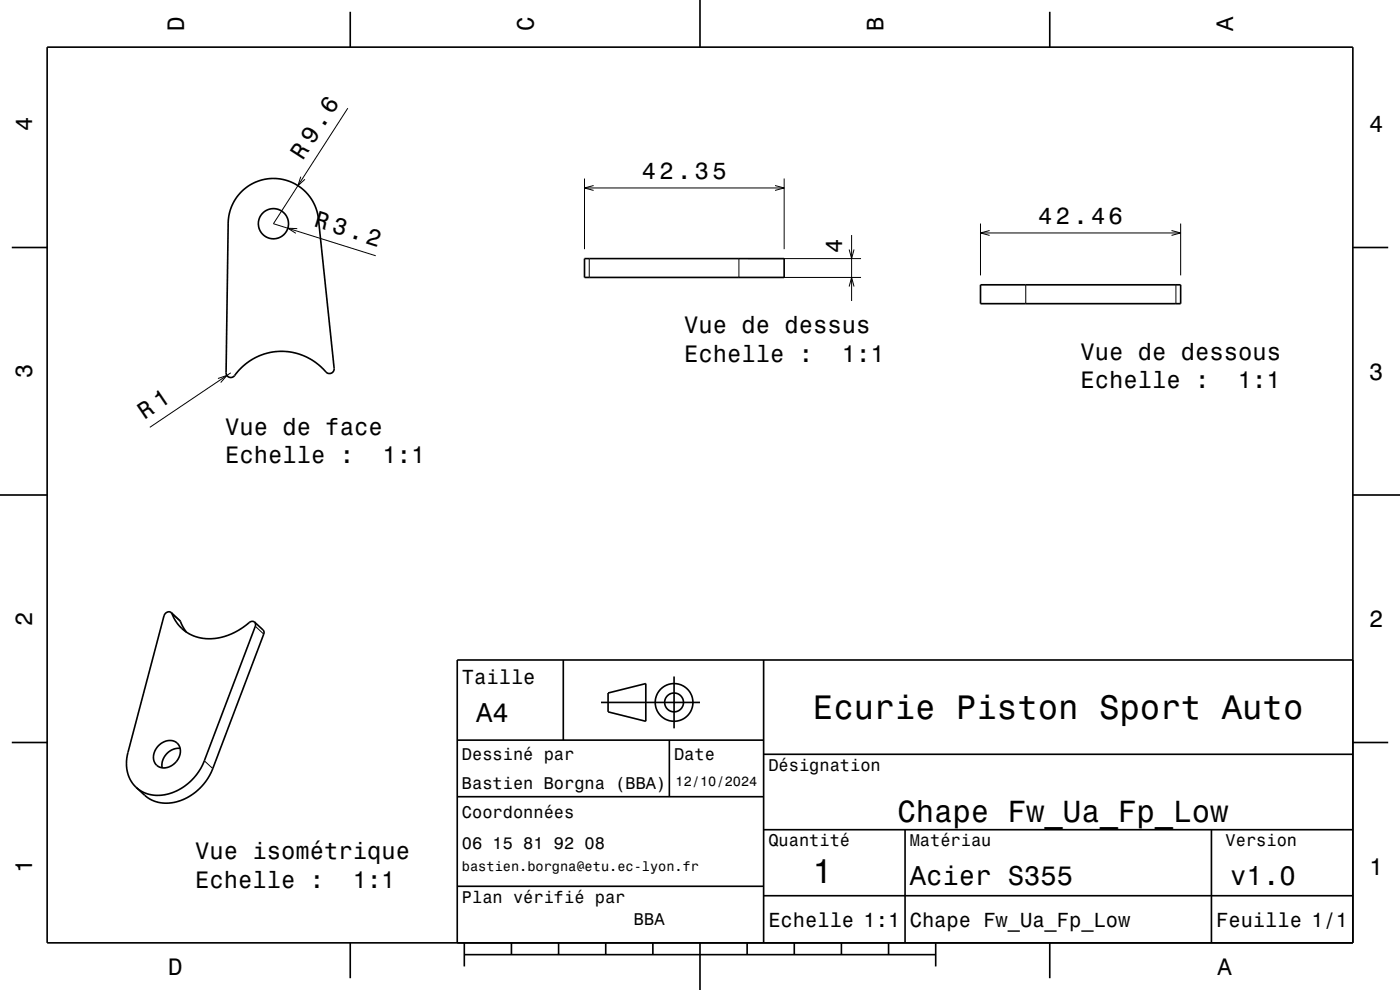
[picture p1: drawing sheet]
<svg xmlns="http://www.w3.org/2000/svg" width="297mm" height="210mm" viewBox="0 0 297 210" stroke-linecap="round" stroke-linejoin="round" font-family="sans-serif">
<g fill="none" stroke="#000" stroke-width=".21">
<path d="M63.8 37.5l-.6 1.9 1.5-1.4M73.8 23l-15.8 24.5 21.7 6.8M124 37.9v15M124 39.9h42.4M125.9 39.4l-1.9 .5 1.9 .5M164.4 39.4l2 .5-2 .5M166.4 37.9v15M63.1 48.5l-2-.1 1.6 1.1M125 54.9v4M156.8 54.9v4M158.8 58.9h23.9M158.8 54.9h23.9"/>
<path d="M180.1 52.9l.6 2 .5-2M180.7 49.9v14M208 47.4v11M208 49.4h42.5M209.9 48.9l-1.9 .5 1.9 .5M248.5 48.9l2 .5-2 .5M250.5 47.4v11M49 79.1l-17.2 11.5M180.1 60.8l.6-1.9 .5 1.9M217.6 60.4v4M249.5 60.4v4M46.2 80.3l1.9-.7-1.3 1.5"/>
<path d="M36.5 130.2l1.8 1.6M54.2 132.8l1.8 1.7M43.3 161.4l1.8 1.6"/>
</g>
<g fill="none" stroke="#000" stroke-width=".35">
<path d="M10 10h277v190h-277zM74.3 2.5v7.5M148.5 0v10M222.7 2.5v7.5M2.5 52.5h7.5M51.1 40.8a9.6 9.6 0 0 1 10-2.4 9.6 9.6 0 0 1 6.5 8.1l3.3 31.6a1.07 1.07 0 0 1-.9 1.1 1.07 1.07 0 0 1-1.2-.7l-2.2-1.9-2.2-1.1-2.6-.8-2.6-.2-2.6 .4-2.5 1-2 1.3-1.9 2a1.17 1.17 0 0 1-1 .8 1.17 1.17 0 0 1-1.1-.5l-.1-.4 .4-31.8a9.6 9.6 0 0 1 2.7-6.5zM124 54.9h42.4v4h-42.4zM287 52.5h7.5M208 60.4h42.5v4h-42.5zM0 105h10M287 105h10M36.3 129.9a1.02 1.02 0 0 0-1.5 .7l-7.7 29a7.3 7.3 0 0 0 1.8 7.4"/>
<path d="M36.3 129.9l1.9 1.8 1.3 2.4M36.3 129.9l1.2 2.2 1.5 1.6 1.9 1.1 1.9 .6 2.3 .1 2.4-.5 2.6-1 2.2-1.5a1.37 1.37 0 0 1 1.7-.5M54 132l.2 .4v.4l-10.9 28.7a10.9 10.9 0 0 1-11.2 7.1 6.4 6.4 0 0 1-3.2-1.6M54 132l1.9 1.7 .1 .4v.4l-10.9 28.6a10.9 10.9 0 0 1-11.2 7.2 6.3 6.3 0 0 1-3.2-1.6l-1.8-1.7M119.5 140v17M162 140v60M287 140h-190v60M2.5 157.5h7.5M33.6 158.2a2.67 2.67 0 0 1 4.5 .2 3.5 3.5 0 0 1-4.4 4.3 2.74 2.74 0 0 1-.1-4.5zM38.2 158.8a3.6 3.6 0 0 0-3.8 4.1M97 157h65M127.5 149h21"/>
<path d="M129 147l8-2v8l-8-2zM142 157v12M143 143.5v11M287 157.5h7.5M97 169h65M162 176h125M162 160h125M192 176v24M257 176v24M97 188h65M162 190h125M74.3 200v7.5"/>
<path d="M98.5 202.5h100M98.5 200v5M108.5 200v2.5M118.5 200v2.5M128.5 200v2.5M138.5 200v2.5M148.5 200v10M158.5 200v2.5M168.5 200v2.5M178.5 200v2.5M188.5 200v2.5M198.5 200v5"/>
<path d="M222.7 200v7.5"/>
<circle cx="58" cy="47.5" r="3.2"/>
<circle cx="143" cy="149" r="2"/>
<circle cx="143" cy="149" r="4"/>
</g>
<g font-size="7.2">
<text x="172.5" y="152.6">Ecurie Piston Sport Auto</text>
<text x="172.3" y="187.3">1</text>
</g>
<text font-size="6.5" x="190.4" y="174.5">Chape Fw_Ua_Fp_Low</text>
<g font-size="5.8">
<text x="101" y="153.1">A4</text>
<text x="193" y="187.6">Acier S355</text>
<text x="261" y="187.6">v1.0</text>
</g>
<text font-size="5.1" x="30.7" y="89" transform="rotate(-34 30.7 89)">R 1</text>
<g font-size="5">
<text x="39" y="6.5" transform="rotate(-90 39 6.5)">D</text>
<text x="113.2" y="6.5" transform="rotate(-90 113.2 6.5)">C</text>
<text x="187.4" y="6.5" transform="rotate(-90 187.4 6.5)">B</text>
<text x="261.6" y="6.5" transform="rotate(-90 261.6 6.5)">A</text>
<text x="6.8" y="27.8" transform="rotate(-90 6.8 27.8)">4</text>
<text x="290.5" y="28.1">4</text>
<text x="64.2" y="34.1" transform="rotate(-57 64.2 34.1)">R 9.6</text>
<text x="136.2" y="37.9">42.35</text>
<text x="66.4" y="48" transform="rotate(18 66.4 48)">R 3.2</text>
<text x="220.2" y="47.4">42.46</text>
<text x="178.7" y="53.7" transform="rotate(-90 178.7 53.7)">4</text>
<text x="145.2" y="70.7">Vue de dessus</text>
<text x="145.2" y="76.8">Echelle :</text>
<text x="178.6" y="76.8">1:1</text>
<text x="229.2" y="76.3">Vue de dessous</text>
<text x="6.8" y="80.3" transform="rotate(-90 6.8 80.3)">3</text>
<text x="229.2" y="82.3">Echelle :</text>
<text x="262.6" y="82.3">1:1</text>
<text x="290.5" y="80.6">3</text>
<text x="47.8" y="92.2">Vue de face</text>
<text x="47.8" y="98.3">Echelle :</text>
<text x="81.2" y="98.3">1:1</text>
<text x="6.8" y="132.8" transform="rotate(-90 6.8 132.8)">2</text>
<text x="290.5" y="133.1">2</text>
<text x="6.8" y="185.3" transform="rotate(-90 6.8 185.3)">1</text>
<text x="41.4" y="182.2">Vue isométrique</text>
<text x="290.5" y="185.6">1</text>
<text x="41.4" y="188.3">Echelle :</text>
<text x="74.8" y="188.3">1:1</text>
<text x="35.7" y="206.8">D</text>
<text x="258.3" y="206.8">A</text>
</g>
<g font-size="4.3">
<text x="98" y="145.2">Taille</text>
<text x="163" y="196.6">Echelle 1:1</text>
<text x="193" y="196.6">Chape Fw_Ua_Fp_Low</text>
<text x="258" y="196.6">Feuille 1/1</text>
</g>
<g font-size="3.6">
<text x="98" y="161.3">Dessiné par</text>
<text x="143" y="161.3">Date</text>
<text x="98" y="167.5">Bastien Borgna (BBA)</text>
<text x="163" y="163.5">Désignation</text>
<text x="98" y="173.5">Coordonnées</text>
<text x="163" y="179.5">Quantité</text>
<text x="193" y="179.5">Matériau</text>
<text x="260" y="179.5">Version</text>
<text x="98" y="180.2">06 15 81 92 08</text>
<text x="98" y="191.5">Plan vérifié par</text>
<text x="134.5" y="196.3">BBA</text>
</g>
<g font-size="2.9">
<text x="143.3" y="166.8">12/10/2024</text>
<text x="98" y="184.8">bastien.borgna@etu.ec-lyon.fr</text>
</g>
</svg>
